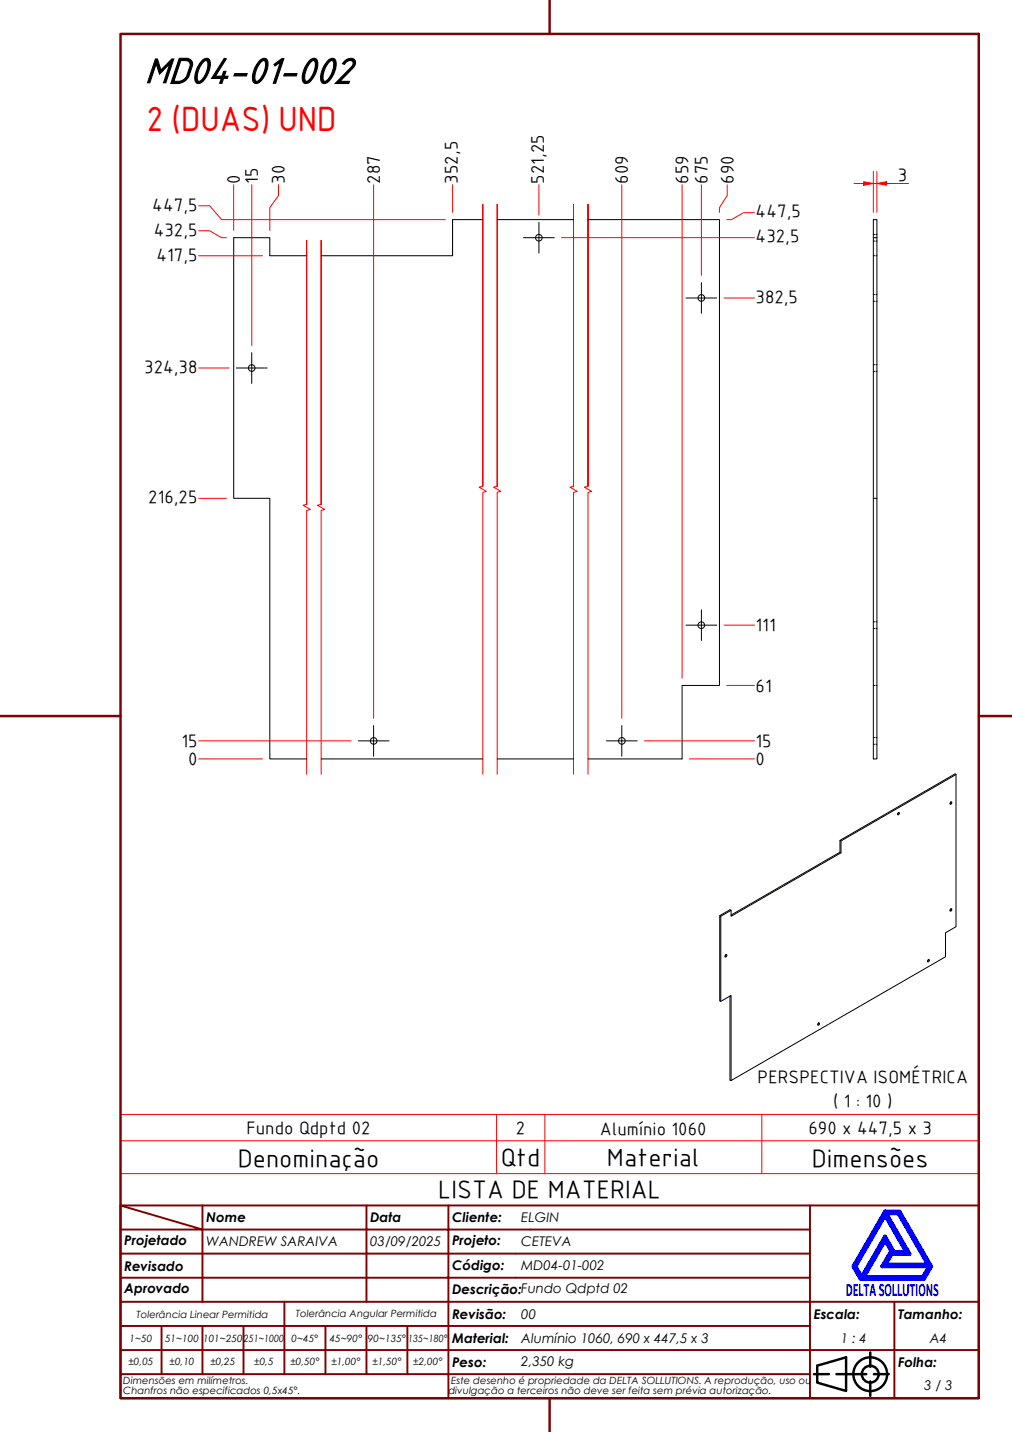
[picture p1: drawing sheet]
<svg xmlns="http://www.w3.org/2000/svg" width="210mm" height="297mm" viewBox="0 0 210 297" stroke-linecap="round" stroke-linejoin="round" font-family="sans-serif">
<!-- layer: Linha Corte (ABNT) -->
<path d="M63.6 104.6v-54.7v54.7l-.7 .2 1.5 .9-.8 .2v54.7M66.6 104.6v-54.7v54.7l-.8 .2 1.6 .9-.8 .2v54.7M100.1 100.9v-58.5v58.5l-.7 .2 1.5 .8-.8 .2v58.5M103.1 100.9v-58.5v58.5l-.7 .2 1.5 .8-.8 .2v58.5M119 100.9v-58.5v58.5l-.8 .2 1.5 .8-.7 .2v58.5M122 100.9v-58.5v58.5l-.8 .2 1.5 .8-.7 .2v58.5" fill="none" stroke="#f00" stroke-width=".21"/>
<!-- layer: Visible (ABNT) -->
<g fill="none" stroke="#000" stroke-width=".21">
<path d="M63.6 53.1h-7.6v-3.8h-7.5v54.1h7.5v54h7.6M100.1 45.6h-6.2v7.5h-27.3M103.1 45.6h15.9M122 45.6h27.2v96.6h-7.7v15.2h-19.5M181.1 49.3h.8v-3.7h-.8v111.8h.8v-54h-.8M181.9 49.3v54.1M66.6 157.4h33.5M103.1 157.4h15.9M174.2 176.8l.2 .1-22.8 13.2v-1.3M174.2 174.3l.2 .1v2.5M174.4 174.4l23.9-13.7-.2-.2-23.9 13.8v2.5l-22.6 13M186.2 168.7l.2-.2a.22 .22 0 0 1 .1 .4 .22 .22 0 0 1-.3 0z"/>
<path d="M186.4 168.6l-.2 .3M197.2 166.4l-.2 .3M197.2 166.4l.1-.1a.22 .22 0 0 1 .1 .4 .22 .22 0 0 1-.4 0zM198.3 160.7v31.5l-2.2 1.3v5l-44.5 25.6-.2-.1v-17.4M149.3 189.9l.2 .2 2.1-1.3-.2-.1-2.1 1.2v17.7l.2 .1 2.1-1.2v17.6M149.5 190.1v17.6M150.6 198a.22 .22 0 0 1 .1 .4 .22 .22 0 0 1-.3 0zM150.6 198.1l-.2 .3M192.5 199.1h.1a.2 .2 0 0 1 .1 .3 .2 .2 0 0 1-.3 0zM192.6 199.1l-.2 .3M197.2 188.6l.1-.1a.22 .22 0 0 1 .1 .3 .22 .22 0 0 1-.4 0zM197.2 188.5l-.2 .3"/>
<path d="M169.8 212.2l-.2 .3M169.8 212.2a.2 .2 0 0 1 .1 .3 .2 .2 0 0 1-.3 0z"/>
<circle cx="111.8" cy="49.3" r=".69"/>
<circle cx="52.2" cy="76.3" r=".69"/>
<circle cx="145.5" cy="61.8" r=".69"/>
<circle cx="145.5" cy="129.7" r=".69"/>
<circle cx="77.5" cy="153.7" r=".69"/>
<circle cx="129" cy="153.7" r=".69"/>
</g>
<!-- layer: Hidden (ABNT) -->
<g fill="none" stroke="#000" stroke-width=".21">
<path d="M181.1 53.1h.3M181.1 50h.3M181.1 48.6h.3M181.7 53.1h.2M181.7 50h.2M181.7 48.6h.2M181.1 77h.3M181.1 75.7h.3M181.1 62.5h.3M181.1 61.1h.3M181.7 77h.2M181.7 75.7h.2"/>
<path d="M181.7 62.5h.2M181.7 61.1h.2M181.1 130.4h.3M181.1 129h.3M181.7 130.4h.2M181.7 129h.2M181.1 142.2h.3M181.1 154.4h.3M181.1 153h.3M181.7 142.2h.2M181.7 154.4h.2M181.7 153h.2"/>
</g>
<path d="M25 236.6h178v-5.4h-178v12.2M103 231.2v12.2M113 231.2v12.2M158 231.2v12.2M203 236.6v6.8h-178M25 243.4v6.6h178v-6.6" fill="none" stroke="#f00" stroke-width=".21"/>
<!-- layer: Borda A3/A4 (ABNT) -->
<path d="M25 7h178v283h-178zM114 0v7M0 148.5h25M203 148.5h7M114 290v7" fill="none" stroke="#800000" stroke-width=".51"/>
<path d="M183.6 257.3l1.2 2.2-1.8 3.2h9.7l-1.3 2.2h-12.2zM183.6 252.1l4.4 7.6h-2.6l-1.8-3.2-4.9 8.4-1.3-2.2zM183.6 251.3h3l6.5 11.4-1.5 2.6h-13.1l-1.5-2.6zM183.8 251.7h2.5l6.2 10.6h-8.8l1.3-2.2h3.7zM185 259.7h.2l-.1 .2z" fill="none" stroke="#00f" stroke-width=".8"/>
<!-- layer: 0 -->
<path d="M178.5 265.3h13.1" fill="none" stroke="#000" stroke-width=".21"/>
<g fill="none" stroke="#800000" stroke-width=".4">
<path d="M25 250l17 5h-17M25 250h178v40h-178zM42 255h34v5h17M42 255v15M42 250v5M76 250v5h17v5M93 250v5h75M168 250v20h-143M25 260h51v10M25 275h17M33.5 275v10M50.5 275h-8.5v10"/>
<path d="M59 270v15h-8.5M67.5 275v10h-8.5M76 275v10h8.5M84.5 275v10M93 275h-42.5v10M93 260v5h-68M93 275v10h75M93 260h75M93 275h75M168 265h-75v10M185.5 270v10h17.5M203 270h-35v10h17.5v10"/>
<path d="M25 285h25.5M25 280h143v10M67.5 285h8.5M84.5 285h8.5v5"/>
</g>
<g fill="none" stroke="#000" stroke-width=".51">
<path d="M168.8 285h3.1M169.5 283.3l6-1.8v7l-6-1.7zM173.5 285h6.2M180.5 280.5v3M180.5 286.5v3M181.3 285h3"/>
<circle cx="180.5" cy="285" r="3.5"/>
<circle cx="180.5" cy="285" r="1.75"/>
</g>
<!-- layer: Marca de centro (ISO) -->
<path d="M108.6 49.3h6.4M111.8 46.1v6.4M145.5 58.6v6.4M49 76.3h6.4M52.2 73.2v6.3M142.3 61.8h6.4M142.3 129.7h6.4M145.5 126.5v6.4M74.3 153.7h6.4M77.5 150.5v6.4M125.8 153.7h6.4M129 150.5v6.4" fill="none" stroke="#000" stroke-width=".21"/>
<g fill="none" stroke="#f00" stroke-width=".21">
<path d="M48.5 38.3v9.5M52.2 38.3v33.4M57.8 38.3v2.3l-1.8 2.5v4.7M77.5 38.3v110.7M93.9 38.3v5.8M111.8 38.3v6.3M129 38.3v110.7M141.5 38.3v102.4M145.5 38.3v18.8M150.8 38.3v2.3l-1.6 2.5v1M179.1 38.1h2M41.2 47.9h2.3l2.5 1.4h1"/>
<path d="M41.2 53.1h13.3M41.2 42.7h2.3l2.5 2.9h46.4M116.5 49.3h40M156.5 44.1h-2.3l-2.5 1.5h-1M41.2 76.3h6.3M150.2 61.8h6.3M41.2 103.4h5.8M150.2 129.7h6.3M41.2 153.7h31.6M41.2 157.4h13.3M133.7 153.7h22.8M143 157.4h13.5"/>
<path d="M150.7 142.2h5.8"/>
</g>
<path d="M179.1 37.7l2 .4-2 .3z" fill="#f00"/>
<path d="M179.1 37.7l2 .4-2 .3zM181.9 38.1h2" fill="none" stroke="#f00" stroke-width=".21"/>
<path d="M181.9 38.1l2-.4v.7z" fill="#f00"/>
<path d="M177.1 38.1h2M181.1 38.1h.8M181.1 35.6v8.5M181.9 38.1l2-.4v.7zM181.9 35.6v8.5M183.9 38.1h4.5" fill="none" stroke="#f00" stroke-width=".21"/>
<text font-size="8.1" x="30" y="17.2">MD04-01-002</text>
<text font-size="7" fill="#f00" x="30.4" y="27.1">2 (DUAS) UND</text>
<g font-size="5.4">
<text x="49.3" y="242">Denominação</text>
<text x="103.9" y="241.8">Qtd</text>
<text x="125.9" y="241.8">Material</text>
<text x="168.4" y="242">Dimensões</text>
<text x="90.9" y="248.5">LISTA DE MATERIAL</text>
</g>
<g font-size="3.9">
<text x="49.7" y="38.1" transform="rotate(-90 49.7 38.1)">0</text>
<text x="53.5" y="38.1" transform="rotate(-90 53.5 38.1)">15</text>
<text x="59" y="38.1" transform="rotate(-90 59 38.1)">30</text>
<text x="78.8" y="38.1" transform="rotate(-90 78.8 38.1)">287</text>
<text x="94.9" y="38.1" transform="rotate(-90 94.9 38.1)">352,5</text>
<text x="112.8" y="38.1" transform="rotate(-90 112.8 38.1)">521,25</text>
<text x="130.2" y="38.1" transform="rotate(-90 130.2 38.1)">609</text>
<text x="142.7" y="38.1" transform="rotate(-90 142.7 38.1)">659</text>
<text x="146.7" y="38.1" transform="rotate(-90 146.7 38.1)">675</text>
<text x="152.1" y="38.1" transform="rotate(-90 152.1 38.1)">690</text>
<text x="186.2" y="37.5">3</text>
<text x="31.6" y="43.7">447,5</text>
<text x="156.7" y="45.1">447,5</text>
<text x="31.9" y="48.9">432,5</text>
<text x="156.7" y="50.3">432,5</text>
<text x="32.4" y="54.1">417,5</text>
<text x="156.7" y="62.8">382,5</text>
<text x="29.9" y="77.3">324,38</text>
<text x="30.8" y="104.4">216,25</text>
<text x="156.7" y="130.9">111</text>
<text x="156.7" y="143.5">61</text>
<text x="37.6" y="154.9">15</text>
<text x="156.7" y="154.9">15</text>
<text x="39" y="158.7">0</text>
<text x="156.7" y="158.7">0</text>
<text x="157.1" y="224.5">PERSPECTIVA ISOMÉTRICA</text>
<text x="172.8" y="229.6">( 1 : 10 )</text>
<text x="51.1" y="235.2">Fundo Qdptd 02</text>
<text x="107" y="235.2">2</text>
<text x="124.4" y="235.3">Alumínio 1060</text>
<text x="167.7" y="235.2">690 x 447,5 x 3</text>
</g>
<text font-size="3.9" fill="#00f" x="175.4" y="268.8">DELTASOLLUTIONS</text>
<g font-size="2.8">
<text x="42.8" y="253.5">Nome</text>
<text x="76.8" y="253.5">Data</text>
<text x="93.8" y="253.6">Cliente:</text>
<text x="108.1" y="253.5">ELGIN</text>
<text x="25.8" y="263.6">Revisado</text>
<text x="25.8" y="258.3">Projetado</text>
<text x="42.8" y="258.5">WANDREW SARAIVA</text>
<text x="76.8" y="258.4">03/09/2025</text>
<text x="93.8" y="263.4">Código:</text>
<text x="93.8" y="258.3">Projeto:</text>
<text x="108.1" y="263.5">MD04-01-002</text>
<text x="108.1" y="258.5">CETEVA</text>
<text x="25.8" y="268.3">Aprovado</text>
<text x="93.8" y="268.3">Descrição:Fundo Qdptd 02</text>
<text x="93.8" y="273.6">Revisão:</text>
<text x="108.1" y="273.5">00</text>
<text x="168.8" y="273.5">Escala:</text>
<text x="186.3" y="273.5">Tamanho:</text>
<text x="93.8" y="278.6">Material:</text>
<text x="108.1" y="278.5">Alumínio 1060, 690 x 447,5 x 3</text>
<text x="174.4" y="278.5">1 : 4</text>
<text x="192.8" y="278.6">A4</text>
<text x="93.8" y="283.5">Peso:</text>
<text x="108.1" y="283.3">2,350 kg</text>
<text x="186.3" y="283.5">Folha:</text>
<text x="191.7" y="288.4">3 / 3</text>
</g>
<g font-size="2.1">
<text x="28.3" y="273.3">Tolerância Linear Permitida</text>
<text x="61.4" y="273.1">Tolerância Angular Permitida</text>
<text x="26.9" y="278.3">1~50</text>
<text x="34.2" y="278.3">51~100</text>
<text x="42.1" y="278.3">101~250</text>
<text x="50.5" y="278.3">251~1000</text>
<text x="60.5" y="278.3">0~45°</text>
<text x="68.4" y="278.3">45~90°</text>
<text x="76.3" y="278.3">90~135°</text>
<text x="84.7" y="278.3">135~180°</text>
<text x="25.6" y="287.1">Dimensões em milímetros.</text>
<text x="26.6" y="283.2">±0,05</text>
<text x="35.2" y="283.2">±0,10</text>
<text x="43.6" y="283.2">±0,25</text>
<text x="52.7" y="283.2">±0,5</text>
<text x="60.2" y="283.2">±0,50°</text>
<text x="68.7" y="283.2">±1,00°</text>
<text x="77.2" y="283.2">±1,50°</text>
<text x="85.7" y="283.2">±2,00°</text>
<text x="93.6" y="287.1">Este desenho é propriedade da DELTA SOLLUTIONS. A reprodução, uso ou</text>
<text x="25.6" y="289.2">Chanfros não especificados 0,5x45°.</text>
<text x="93" y="289.2">divulgação a terceiros não deve ser feita sem prévia autorização.</text>
</g>
</svg>
